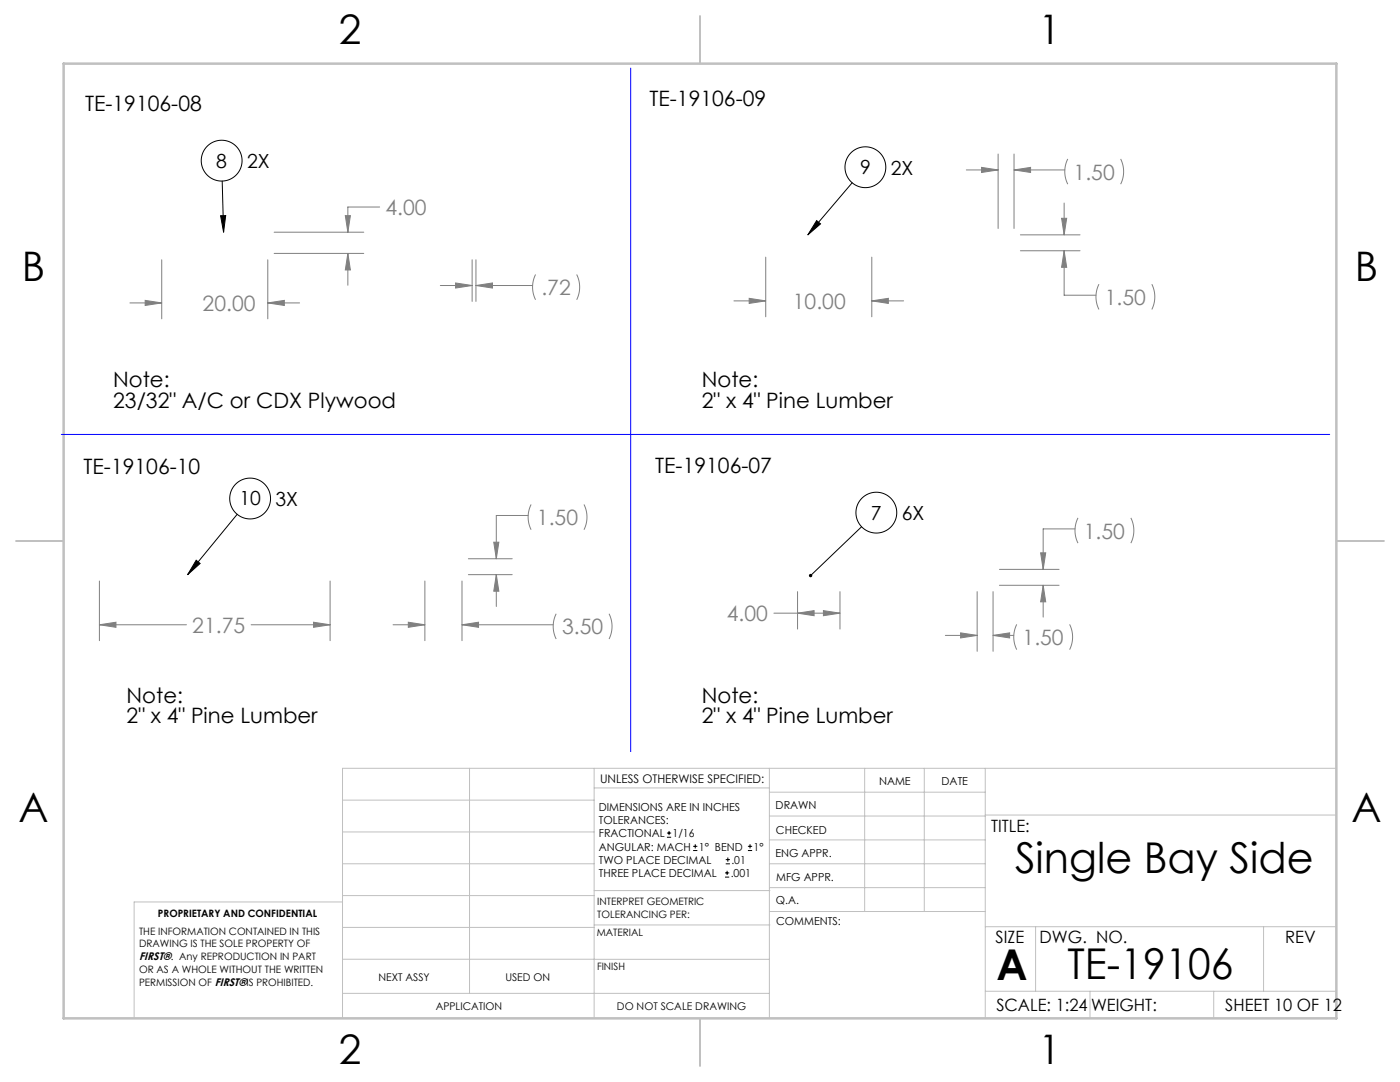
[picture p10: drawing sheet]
<svg xmlns="http://www.w3.org/2000/svg" width="279mm" height="216mm" viewBox="0 0 279 216" stroke-linecap="round" stroke-linejoin="round" font-family="sans-serif">
<g fill="none" stroke="#c0c0c0" stroke-width=".2">
<path d="M68.4 159.7h50.2M93.7 153.3v44.9M118.6 153.3v49.9M118.6 157.2h34.9M153.5 153.3v49.9M153.5 158.1h43.1M172.6 153.3v28.6M184.5 153.3v28.6M196.6 153.3v49.9M266.7 153.3h-198.3v49.9M68.4 178.7h50.2M68.4 172.4h50.2"/>
<path d="M68.4 166h50.2M68.4 180h-41.6v23.2M118.6 177.7h35.1M153.5 167.6h43.1M153.5 162.8h43.1M153.5 172.4h43.1M153.5 177.1h43.1M196.6 162.6h70.1M68.4 198.2h85.1M68.4 185.1h50.2M68.4 191.4h50.2M118.6 191.4h34.9"/>
<path d="M118.6 184.6h35.1M153.7 181.9h42.9M196.6 197.8h70.1M196.6 184.9h70.1M206.7 184.9v12.9M217.5 197.8v5.4M242.2 197.8v5.4M252.2 184.9v12.9"/>
</g>
<path d="M139.7 3.2v9.5M3.2 107.9h9.5M266.7 107.9h9.5M139.7 203.2v9.5" fill="none" stroke="#c0c0c0" stroke-width=".25"/>
<path d="M12.7 12.7h254v190.5h-254z" fill="none" stroke="#c0c0c0" stroke-width=".5"/>
<g fill="none" stroke="#000" stroke-width=".2">
<path d="M44.3 36.1l.3 10.2M170.1 36.5l-8.9 10.4M44 43h1l-.4 3.3zM163 44l.8 .7-2.6 2.2zM39.2 111.8l.7 .6-2.4 2.3zM47.3 102.6l-9.8 12.1M171.9 105.1l-10.1 9.7"/>
<circle cx="44.2" cy="32.1" r="4.1"/>
<circle cx="172.7" cy="33.4" r="4.1"/>
<circle cx="49.9" cy="99.5" r="4.1"/>
<circle cx="174.9" cy="102.3" r="4.1"/>
</g>
<g fill="none" stroke="#808080" stroke-width=".2">
<path d="M192.8 33.9h6.4M195.9 33.4l3.3 .5-3.3 .5zM199.2 30.7v14.9M202.4 33.9l3.3-.5v1zM202.4 30.7v14.9M202.4 33.9h10.1M213.1 31.7a5.6 5.6 0 0 0 0 5.1M223.6 31.7a5.6 5.6 0 0 1 0 5.1M29 59.9l3.3 .5-3.3 .6zM32.3 51.8v11.8M53.4 51.8v11.8M54.7 50.6h17.9"/>
<path d="M54.7 46.3h17.9M68.9 43h1l-.5 3.3zM69.4 50.6l.5 3.3h-1zM69.4 50.6v6.3M75.8 41.3h-6.4v5M87.9 57h6.3M90.9 56.5l3.3 .5-3.3 .5zM94.2 51.8v8.3M95 57l3.3-.5v1zM95 51.8v8.3M95 57h11.3M106.9 54.8a5.6 5.6 0 0 0 0 5"/>
<path d="M115.1 54.8a5.6 5.6 0 0 1 0 5M149.5 59.5l3.3 .5-3.3 .5zM152.8 51.3v11.9M174 51.3v11.9M203.6 46.9h11.9M203.6 50h11.9M211.9 43.6h1l-.5 3.3zM212.4 50l.5 3.3h-1zM212.4 50v8.9h6.3M212.4 40.5v6.4M219.3 56.7a5.6 5.6 0 0 0 0 5M229.9 56.7a5.6 5.6 0 0 1 0 5"/>
<path d="M25.9 60.4h6.4M53.4 60.4l3.3-.5v1.1zM53.4 60.4h6.4M146.5 60h6.3M174 60l3.3-.5v1zM174 60h6.3M19.8 115.9v11.9M65.9 115.9v11.9M84.8 115.9v11.9M92.2 115.9v11.9M93.5 111.5h8.7M93.5 114.7h8.7"/>
<path d="M98.5 108.2h1.1l-.6 3.3zM99 114.7l.6 3.3h-1.1zM99 114.7v6.3M105.4 102.9h-6.4v8.6M106 100.7a5.6 5.6 0 0 0 0 5M116.5 100.7a5.6 5.6 0 0 1 0 5M159.2 118.1v7.4M167.6 118.1v7.4M195 118.1v11.9M198.2 118.1v11.9M199.5 113.6h11.9M199.5 116.8h11.9"/>
<path d="M207.7 110.3h1l-.5 3.3zM208.2 116.8l.5 3.3h-1zM208.2 116.8v6.3M214.5 105.5h-6.3v8.1M215.1 103.3a5.6 5.6 0 0 0 0 5.1M225.7 103.3a5.6 5.6 0 0 1 0 5.1M19.8 124.7l3.3-.5v1zM19.8 124.7h17.4M50.1 124.7h15.8M62.6 124.2l3.3 .5-3.3 .5zM78.4 124.7h6.4M81.5 124.2l3.3 .5-3.3 .5z"/>
<path d="M92.2 124.7l3.3-.5v1zM92.2 124.7h18.2M111 122.5a5.6 5.6 0 0 0 0 5M121.6 122.5a5.6 5.6 0 0 1 0 5M154.4 122.4h13.2M159.2 122.4l3.3-.6v1.1zM164.3 121.8l3.3 .6-3.3 .5zM188.7 126.8h6.3M191.7 126.3l3.3 .5-3.3 .5zM198.2 126.8l3.3-.5v1zM198.2 126.8h4.1M202.9 124.6a5.6 5.6 0 0 0 0 5"/>
<path d="M213.5 124.6a5.6 5.6 0 0 1 0 5"/>
</g>
<path d="M125.9 13.6v136.4M12.2 86.7h253.2" fill="none" stroke="#00f" stroke-width=".2"/>
<path d="M44 43h1l-.4 3.3zM39.2 111.8l.7 .6-2.4 2.3zM163 44l.8 .7-2.6 2.2zM161.5 114.6v.5l.3-.3-.3 .3a.34 .34 0 0 0 .5 0 .34 .34 0 0 0 0-.5 .34 .34 0 0 0-.5 0z" fill="#000"/>
<path d="M29 59.9l3.3 .5-3.3 .6zM53.4 60.4l3.3-.5v1.1zM69.4 50.6l.5 3.3h-1zM68.9 43h1l-.5 3.3zM19.8 124.7l3.3-.5v1zM62.6 124.2l3.3 .5-3.3 .5zM92.2 124.7l3.3-.5v1zM81.5 124.2l3.3 .5-3.3 .5zM98.5 108.2h1.1l-.6 3.3zM99 114.7l.6 3.3h-1.1zM95 57l3.3-.5v1zM90.9 56.5l3.3 .5-3.3 .5zM149.5 59.5l3.3 .5-3.3 .5zM174 60l3.3-.5v1zM159.2 122.4l3.3-.6v1.1zM164.3 121.8l3.3 .6-3.3 .5zM211.9 43.6h1l-.5 3.3zM212.4 50l.5 3.3h-1zM202.4 33.9l3.3-.5v1zM195.9 33.4l3.3 .5-3.3 .5zM207.7 110.3h1l-.5 3.3zM208.2 116.8l.5 3.3h-1zM198.2 126.8l3.3-.5v1zM191.7 126.3l3.3 .5-3.3 .5z" fill="#808080"/>
<g fill="none" stroke="#000" stroke-width=".2">
<path d="M133.1 167.1h.8M133.1 166.2h.8M133.5 165.8v.8M138.3 169.7h.9M138.3 168.9h.9M138.8 168.5v.8M144.7 175h.8M144.7 174.2h.8M144.8 172.4h.9M144.8 171.5h.9M145.1 173.8v.8M145.3 171.1v.8"/>
<path d="M149.3 169.7h.8M149.3 168.9h.8M149.7 168.5v.8"/>
</g>
<g font-size="8.5">
<text x="202.6" y="174.2">Single Bay Side</text>
<text x="198.9" y="195.5">A</text>
<text x="213.1" y="195.4">TE-19106</text>
</g>
<g font-size="8.1">
<text x="67.6" y="8.9">2</text>
<text x="207.3" y="8.9">1</text>
<text x="4.4" y="56.2">B</text>
<text x="270.4" y="56.2">B</text>
<text x="3.7" y="164.1">A</text>
<text x="269.7" y="164.1">A</text>
<text x="67.6" y="212.4">2</text>
<text x="207.3" y="212.4">1</text>
</g>
<g font-size="4.2">
<text x="17" y="22.1">TE-19106-08</text>
<text x="129.6" y="21.1">TE-19106-09</text>
<text x="22.6" y="77.3">Note:</text>
<text x="140.1" y="77.3">Note:</text>
<text x="22.6" y="81.5">23/32&quot; A/C or CDX Plywood</text>
<text x="140.1" y="81.5">2&quot; x 4&quot; Pine Lumber</text>
<text x="16.7" y="94.6">TE-19106-10</text>
<text x="130.8" y="94.3">TE-19106-07</text>
<text x="25.3" y="140.2">Note:</text>
<text x="140.1" y="140.2">Note:</text>
<text x="25.3" y="144.4">2&quot; x 4&quot; Pine Lumber</text>
<text x="140.1" y="144.4">2&quot; x 4&quot; Pine Lumber</text>
</g>
<g font-size="4.2" fill="#808080">
<text x="214.3" y="35.8">1.50</text>
<text x="76.9" y="42.9">4.00</text>
<text x="108.1" y="58.9">.72</text>
<text x="40.4" y="62">20.00</text>
<text x="158.2" y="61.6">10.00</text>
<text x="220.5" y="60.8">1.50</text>
<text x="107.2" y="104.8">1.50</text>
<text x="216.3" y="107.5">1.50</text>
<text x="145.1" y="123.9">4.00</text>
<text x="38.4" y="126.3">21.75</text>
<text x="112.2" y="126.6">3.50</text>
<text x="204.1" y="128.7">1.50</text>
</g>
<g font-size="3.9">
<text x="43.2" y="33.4">8</text>
<text x="49.3" y="33.6">2X</text>
<text x="171.6" y="34.8">9</text>
<text x="177.8" y="34.9">2X</text>
<text x="47.8" y="100.9">10</text>
<text x="55" y="101">3X</text>
<text x="173.8" y="103.7">7</text>
<text x="180" y="103.8">6X</text>
</g>
<g font-size="3.4">
<text x="197.8" y="166">TITLE:</text>
<text x="198.7" y="188.1">SIZE</text>
<text x="207.5" y="188.1">DWG. NO.</text>
<text x="256.5" y="188.2">REV</text>
<text x="198.8" y="201.7">SCALE: 1:24</text>
<text x="217.7" y="201.8">WEIGHT:</text>
<text x="244.5" y="201.7">SHEET 10 OF 12</text>
</g>
<text font-size="2.4" x="119.8" y="156.2">UNLESS OTHERWISE SPECIFIED:</text>
<g font-size="2.2">
<text x="119.5" y="161.8">DIMENSIONS ARE IN INCHES</text>
<text x="154.8" y="161.4">DRAWN</text>
<text x="175.4" y="156.6">NAME</text>
<text x="187.9" y="156.7">DATE</text>
<text x="119.5" y="164.4">TOLERANCES:</text>
<text x="119.5" y="167.1">FRACTIONAL</text>
<text x="134.2" y="167.1">1/16</text>
<text x="154.9" y="166.3">CHECKED</text>
<text x="119.5" y="172.4">TWO PLACE DECIMAL</text>
<text x="119.5" y="169.7">ANGULAR: MACH</text>
<text x="139.5" y="169.7">1° BEND</text>
<text x="146" y="172.4">.01</text>
<text x="150.4" y="169.7">1°</text>
<text x="154.8" y="171">ENG APPR.</text>
<text x="119.5" y="175">THREE PLACE DECIMAL</text>
<text x="145.8" y="175">.001</text>
<text x="154.9" y="175.7">MFG APPR.</text>
<text x="154.9" y="180.4">Q.A.</text>
<text x="154.9" y="184.6">COMMENTS:</text>
<text x="27.8" y="191.6">FIRST®. Any REPRODUCTION IN PART</text>
</g>
<g font-size="2.1">
<text x="75.5" y="195.7">NEXT ASSY</text>
<text x="100.9" y="195.7">USED ON</text>
<text x="86.9" y="201.5">APPLICATION</text>
<text x="123.1" y="201.6">DO NOT SCALE DRAWING</text>
</g>
<g font-size="2">
<text x="31.5" y="182.9">PROPRIETARY AND CONFIDENTIAL</text>
<text x="119.2" y="180.6">INTERPRET GEOMETRIC</text>
<text x="119.2" y="183.1">TOLERANCING PER:</text>
<text x="27.8" y="186.5">THE INFORMATION CONTAINED IN THIS</text>
<text x="27.8" y="189">DRAWING IS THE SOLE PROPERTY OF</text>
<text x="119.1" y="186.7">MATERIAL</text>
<text x="27.8" y="194.1">OR AS A WHOLE WITHOUT THE WRITTEN</text>
<text x="27.8" y="196.7">PERMISSION OF FIRST®IS PROHIBITED.</text>
<text x="119.1" y="193.5">FINISH</text>
</g>
</svg>
